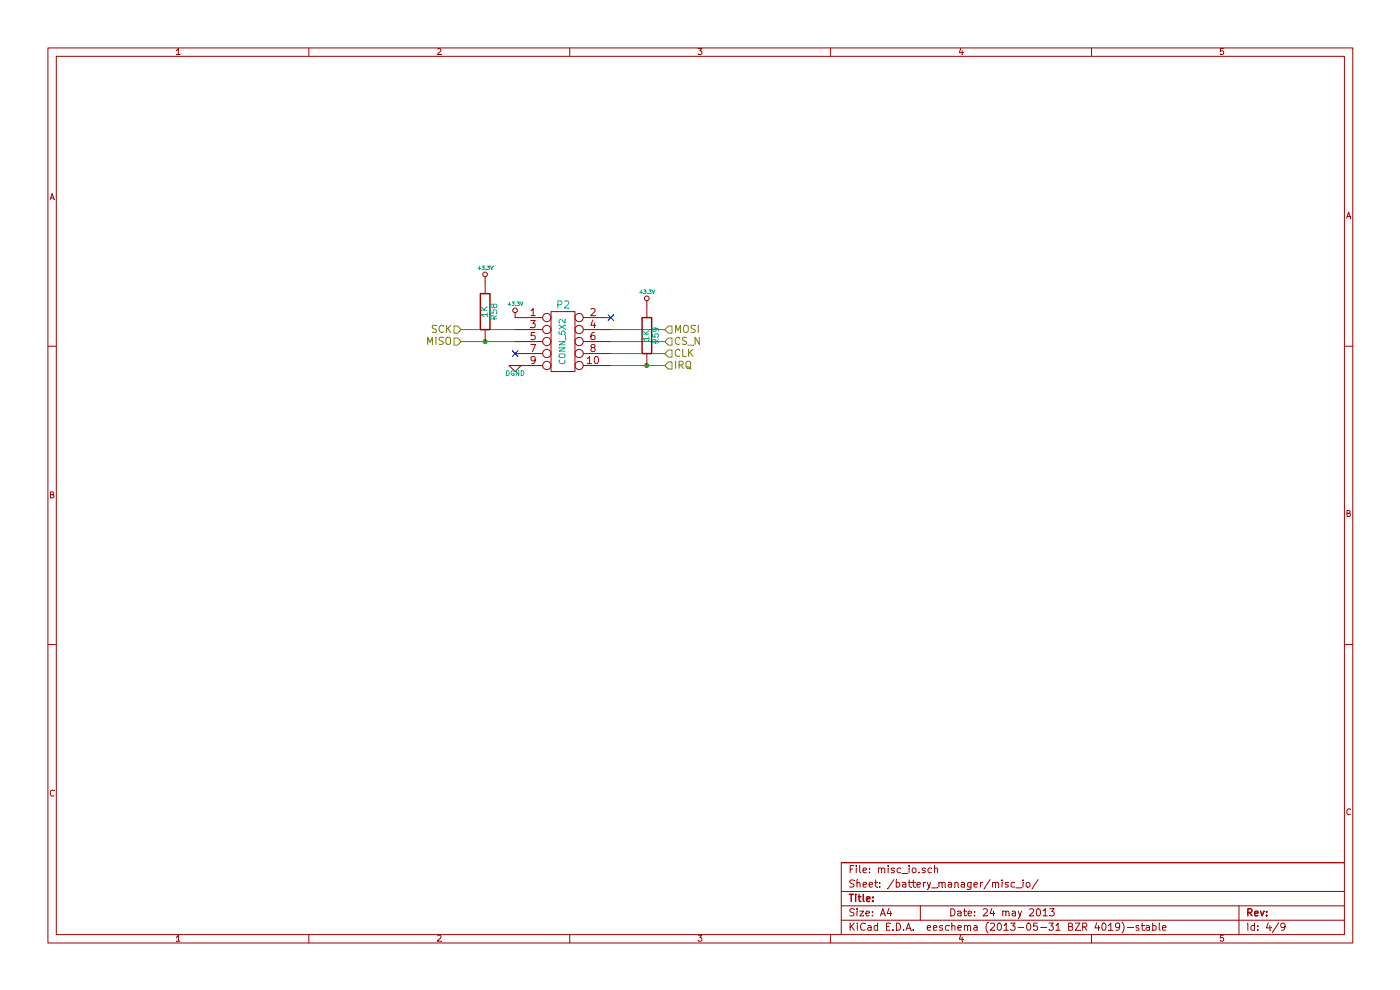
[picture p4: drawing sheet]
EESchema Schematic File Version 2  date 5/24/2013 4:40:19 PM
LIBS:power
LIBS:device
LIBS:transistors
LIBS:conn
LIBS:linear
LIBS:regul
LIBS:74xx
LIBS:cmos4000
LIBS:adc-dac
LIBS:memory
LIBS:xilinx
LIBS:special
LIBS:microcontrollers
LIBS:dsp
LIBS:microchip
LIBS:analog_switches
LIBS:motorola
LIBS:texas
LIBS:intel
LIBS:audio
LIBS:interface
LIBS:digital-audio
LIBS:philips
LIBS:display
LIBS:cypress
LIBS:siliconi
LIBS:opto
LIBS:atmel
LIBS:contrib
LIBS:valves
LIBS:schematic_lib
LIBS:Misc
LIBS:Connectors
LIBS:batt_test_parts-cache
EELAYER 25  0
EELAYER END
$Descr A4 11700 8267
encoding utf-8
Sheet 4 9
Title ""
Date "24 may 2013"
Rev ""
Comp ""
Comment1 ""
Comment2 ""
Comment3 ""
Comment4 ""
$EndDescr
Connection ~ 4050 2850
Wire Wire Line
	5550 3050 5100 3050
Wire Wire Line
	5550 2950 5100 2950
Wire Wire Line
	3850 2750 4300 2750
Wire Wire Line
	5550 2750 5100 2750
Wire Wire Line
	3850 2850 4300 2850
Wire Wire Line
	5550 2850 5100 2850
Connection ~ 5400 3050
$Comp
L R R58
U 1 1
P 4050 2600
F 0 "R58" V 4130 2600 50  0000 C CNN
F 1 "1K" V 4050 2600 50  0000 C CNN
	1    4050 2600
	1    0    0    -1  
$EndComp
$Comp
L +3.3V #PWR06
U 1 1
P 4050 2350
F 0 "#PWR06" H 4050 2310 30  0001 C CNN
F 1 "+3.3V" H 4050 2460 30  0000 C CNN
	1    4050 2350
	1    0    0    -1  
$EndComp
$Comp
L +3.3V #PWR07
U 1 1
P 5400 2550
F 0 "#PWR07" H 5400 2510 30  0001 C CNN
F 1 "+3.3V" H 5400 2660 30  0000 C CNN
	1    5400 2550
	1    0    0    -1  
$EndComp
NoConn ~ 5100 2650
$Comp
L +3.3V #PWR08
U 1 1
P 4300 2650
F 0 "#PWR08" H 4300 2610 30  0001 C CNN
F 1 "+3.3V" H 4300 2760 30  0000 C CNN
	1    4300 2650
	1    0    0    -1  
$EndComp
$Comp
L DGND #PWR09
U 1 1
P 4300 3050
F 0 "#PWR09" H 4300 3050 40  0001 C CNN
F 1 "DGND" H 4300 2980 40  0000 C CNN
	1    4300 3050
	1    0    0    -1  
$EndComp
NoConn ~ 4300 2950
$Comp
L R R59
U 1 1
P 5400 2800
F 0 "R59" V 5480 2800 50  0000 C CNN
F 1 "1K" V 5400 2800 50  0000 C CNN
	1    5400 2800
	1    0    0    -1  
$EndComp
$Comp
L CONN_5X2 P2
U 1 1
P 4700 2850
F 0 "P2" H 4700 3150 60  0000 C CNN
F 1 "CONN_5X2" V 4700 2850 50  0000 C CNN
	1    4700 2850
	1    0    0    -1  
$EndComp
Text HLabel 5550 2850 2    60   Input ~ 0
CS_N
Text HLabel 5550 2950 2    60   Input ~ 0
CLK
Text HLabel 3850 2750 0    60   Input ~ 0
SCK
Text HLabel 3850 2850 0    60   Input ~ 0
MISO
Text HLabel 5550 2750 2    60   Input ~ 0
MOSI
Text HLabel 5550 3050 2    60   Input ~ 0
IRQ
$EndSCHEMATC
